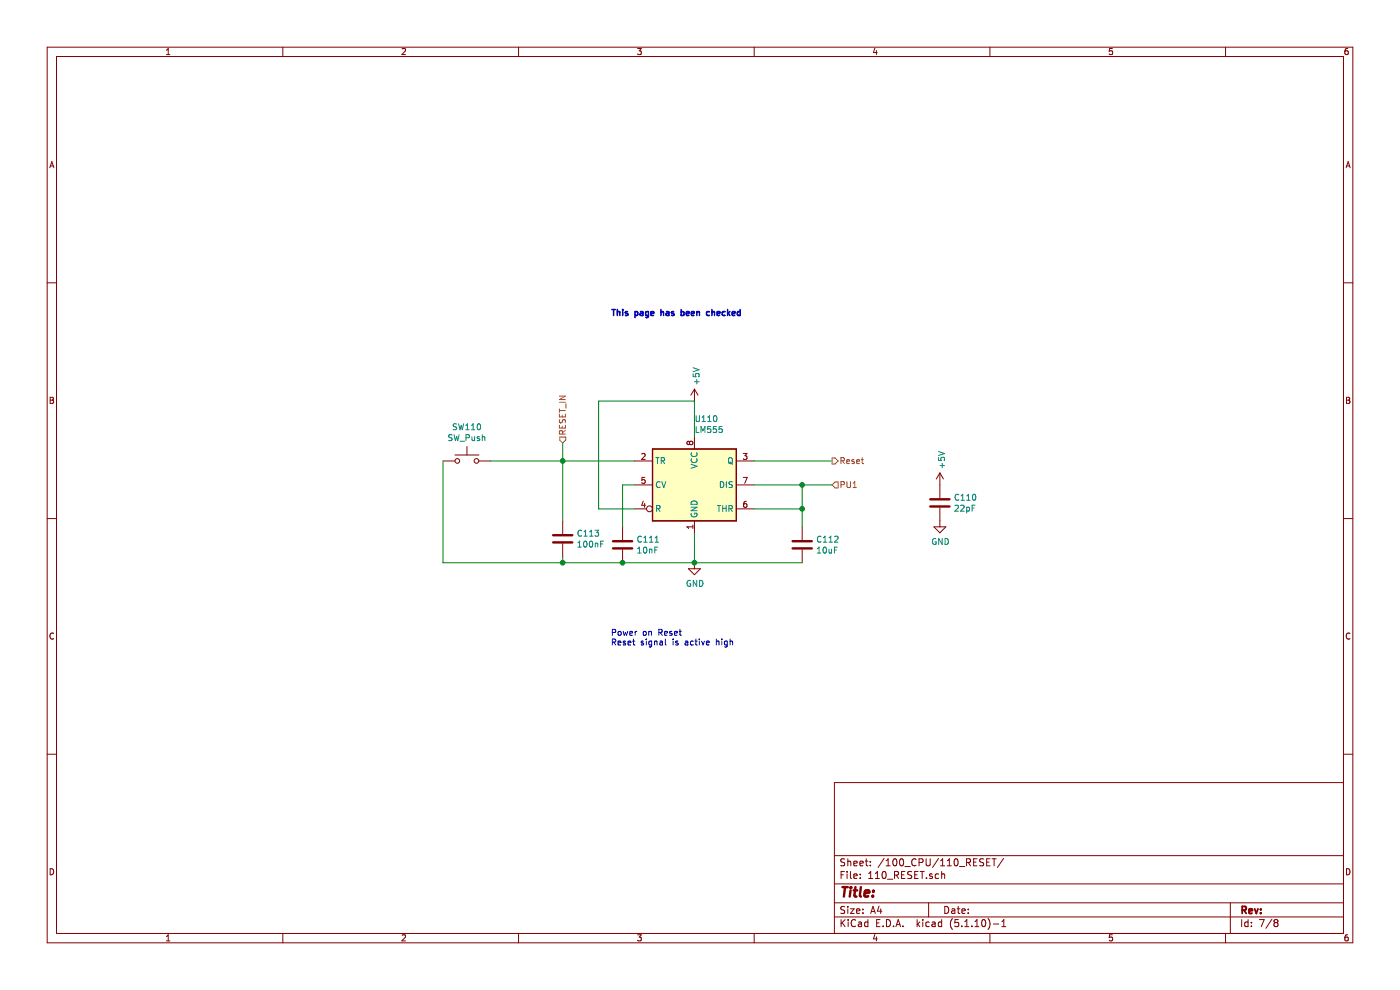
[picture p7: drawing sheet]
EESchema Schematic File Version 4
EELAYER 30 0
EELAYER END
$Descr A4 11693 8268
encoding utf-8
Sheet 7 8
Title ""
Date ""
Rev ""
Comp ""
Comment1 ""
Comment2 ""
Comment3 ""
Comment4 ""
$EndDescr
$Comp
L Timer:LM555xM U?
U 1 1
P 5800 4050
AR Path="/624C743E" Ref="U?"  Part="1" 
AR Path="/62497D60/624C743E" Ref="U?"  Part="1" 
AR Path="/61B3CA17/61C5736B/624C743E" Ref="U110"  Part="1" 
F 0 "U110" H 5800 4631 50  0000 L TNN
F 1 "LM555" H 5800 4540 50  0000 L TNN
F 2 "Package_DIP:DIP-8_W7.62mm_LongPads" H 6650 3650 50  0001 C CNN
F 3 "http://www.ti.com/lit/ds/symlink/lm555.pdf" H 6650 3650 50  0001 C CNN
	1    5800 4050
	1    0    0    -1  
$EndComp
$Comp
L power:GND #PWR?
U 1 1
P 5800 4700
AR Path="/624C7444" Ref="#PWR?"  Part="1" 
AR Path="/62497D60/624C7444" Ref="#PWR?"  Part="1" 
AR Path="/61B3CA17/61C5736B/624C7444" Ref="#PWR0136"  Part="1" 
F 0 "#PWR0136" H 5800 4450 50  0001 C CNN
F 1 "GND" H 5805 4527 50  0000 C CNN
F 2 "" H 5800 4700 50  0001 C CNN
F 3 "" H 5800 4700 50  0001 C CNN
	1    5800 4700
	1    0    0    -1  
$EndComp
$Comp
L Switch:SW_Push SW?
U 1 1
P 3900 3850
AR Path="/624C744A" Ref="SW?"  Part="1" 
AR Path="/62497D60/624C744A" Ref="SW?"  Part="1" 
AR Path="/61B3CA17/61C5736B/624C744A" Ref="SW110"  Part="1" 
F 0 "SW110" H 3900 4135 50  0000 C CNN
F 1 "SW_Push" H 3900 4044 50  0000 C CNN
F 2 "Button_Switch_THT:SW_PUSH_6mm_H8.5mm" H 3900 4050 50  0001 C CNN
F 3 "~" H 3900 4050 50  0001 C CNN
	1    3900 3850
	1    0    0    -1  
$EndComp
$Comp
L Device:C C?
U 1 1
P 5200 4550
AR Path="/624C7456" Ref="C?"  Part="1" 
AR Path="/62497D60/624C7456" Ref="C?"  Part="1" 
AR Path="/61B3CA17/61C5736B/624C7456" Ref="C111"  Part="1" 
F 0 "C111" H 5315 4596 50  0000 L CNN
F 1 "10nF" H 5315 4505 50  0000 L CNN
F 2 "Capacitor_THT:C_Rect_L4.0mm_W2.5mm_P2.50mm" H 5238 4400 50  0001 C CNN
F 3 "~" H 5200 4550 50  0001 C CNN
	1    5200 4550
	1    0    0    -1  
$EndComp
Wire Wire Line
	5800 4450 5800 4700
Wire Wire Line
	3700 4700 3700 3850
Connection ~ 5800 4700
Wire Wire Line
	6300 4050 6700 4050
Wire Wire Line
	6300 4250 6700 4250
Wire Wire Line
	6700 4250 6700 4050
$Comp
L Device:C C?
U 1 1
P 6700 4550
AR Path="/624C7467" Ref="C?"  Part="1" 
AR Path="/62497D60/624C7467" Ref="C?"  Part="1" 
AR Path="/61B3CA17/61C5736B/624C7467" Ref="C112"  Part="1" 
F 0 "C112" H 6815 4596 50  0000 L CNN
F 1 "10uF" H 6815 4505 50  0000 L CNN
F 2 "Capacitor_THT:C_Rect_L4.0mm_W2.5mm_P2.50mm" H 6738 4400 50  0001 C CNN
F 3 "~" H 6700 4550 50  0001 C CNN
	1    6700 4550
	1    0    0    -1  
$EndComp
Wire Wire Line
	5800 4700 6700 4700
Connection ~ 6700 4250
Wire Wire Line
	6700 4250 6700 4400
Wire Wire Line
	5300 4050 5200 4050
Wire Wire Line
	5200 4050 5200 4400
Wire Wire Line
	5300 4250 5000 4250
Wire Wire Line
	5200 4700 5800 4700
Wire Wire Line
	5000 3350 5800 3350
Wire Wire Line
	5800 3350 5800 3650
Text HLabel 6950 4050 2    50   Input ~ 0
PU1
Text HLabel 4700 3700 1    50   Input ~ 0
RESET_IN
$Comp
L Device:C C?
U 1 1
P 7850 4200
AR Path="/62497D60/625B99BC" Ref="C?"  Part="1" 
AR Path="/61B3CA17/61C5736B/625B99BC" Ref="C110"  Part="1" 
F 0 "C110" H 7965 4246 50  0000 L CNN
F 1 "22pF" H 7965 4155 50  0000 L CNN
F 2 "Capacitor_THT:C_Rect_L4.0mm_W2.5mm_P2.50mm" H 7888 4050 50  0001 C CNN
F 3 "~" H 7850 4200 50  0001 C CNN
	1    7850 4200
	1    0    0    -1  
$EndComp
$Comp
L power:GND #PWR?
U 1 1
P 7850 4350
AR Path="/625BC077" Ref="#PWR?"  Part="1" 
AR Path="/62497D60/625BC077" Ref="#PWR?"  Part="1" 
AR Path="/61B3CA17/61C5736B/625BC077" Ref="#PWR0137"  Part="1" 
F 0 "#PWR0137" H 7850 4100 50  0001 C CNN
F 1 "GND" H 7855 4177 50  0000 C CNN
F 2 "" H 7850 4350 50  0001 C CNN
F 3 "" H 7850 4350 50  0001 C CNN
	1    7850 4350
	1    0    0    -1  
$EndComp
Text HLabel 6950 3850 2    50   Output ~ 0
Reset
Wire Wire Line
	5000 4250 5000 3350
Text Notes 5100 5400 0    50   ~ 0
Power on Reset\nReset signal is active high\n
$Comp
L Device:C C?
U 1 1
P 4700 4500
AR Path="/62633FFA" Ref="C?"  Part="1" 
AR Path="/62497D60/62633FFA" Ref="C?"  Part="1" 
AR Path="/61B3CA17/61C5736B/62633FFA" Ref="C113"  Part="1" 
F 0 "C113" H 4815 4546 50  0000 L CNN
F 1 "100nF" H 4815 4455 50  0000 L CNN
F 2 "Capacitor_THT:C_Rect_L4.0mm_W2.5mm_P2.50mm" H 4738 4350 50  0001 C CNN
F 3 "~" H 4700 4500 50  0001 C CNN
	1    4700 4500
	1    0    0    -1  
$EndComp
Connection ~ 5200 4700
Wire Wire Line
	4700 3700 4700 3850
$Comp
L power:+5V #PWR?
U 1 1
P 5800 3350
AR Path="/61AAA478/61AE4790" Ref="#PWR?"  Part="1" 
AR Path="/61B3CA17/61C5736B/61AE4790" Ref="#PWR0138"  Part="1" 
F 0 "#PWR0138" H 5800 3200 50  0001 C CNN
F 1 "+5V" V 5815 3478 50  0000 L CNN
F 2 "" H 5800 3350 50  0001 C CNN
F 3 "" H 5800 3350 50  0001 C CNN
	1    5800 3350
	1    0    0    -1  
$EndComp
$Comp
L power:+5V #PWR?
U 1 1
P 7850 4050
AR Path="/61AAA478/61AE50F3" Ref="#PWR?"  Part="1" 
AR Path="/61B3CA17/61C5736B/61AE50F3" Ref="#PWR0139"  Part="1" 
F 0 "#PWR0139" H 7850 3900 50  0001 C CNN
F 1 "+5V" V 7865 4178 50  0000 L CNN
F 2 "" H 7850 4050 50  0001 C CNN
F 3 "" H 7850 4050 50  0001 C CNN
	1    7850 4050
	1    0    0    -1  
$EndComp
Wire Wire Line
	4700 4350 4700 3850
Text Notes 5100 2650 0    50   ~ 10
This page has been checked\n
Wire Wire Line
	6300 3850 6950 3850
Wire Wire Line
	6700 4050 6950 4050
Connection ~ 6700 4050
Connection ~ 4700 3850
Wire Wire Line
	4700 4650 4700 4700
Wire Wire Line
	4700 4700 5200 4700
Wire Wire Line
	4700 3850 5300 3850
Wire Wire Line
	4100 3850 4700 3850
Wire Wire Line
	3700 4700 4700 4700
Connection ~ 4700 4700
$EndSCHEMATC
